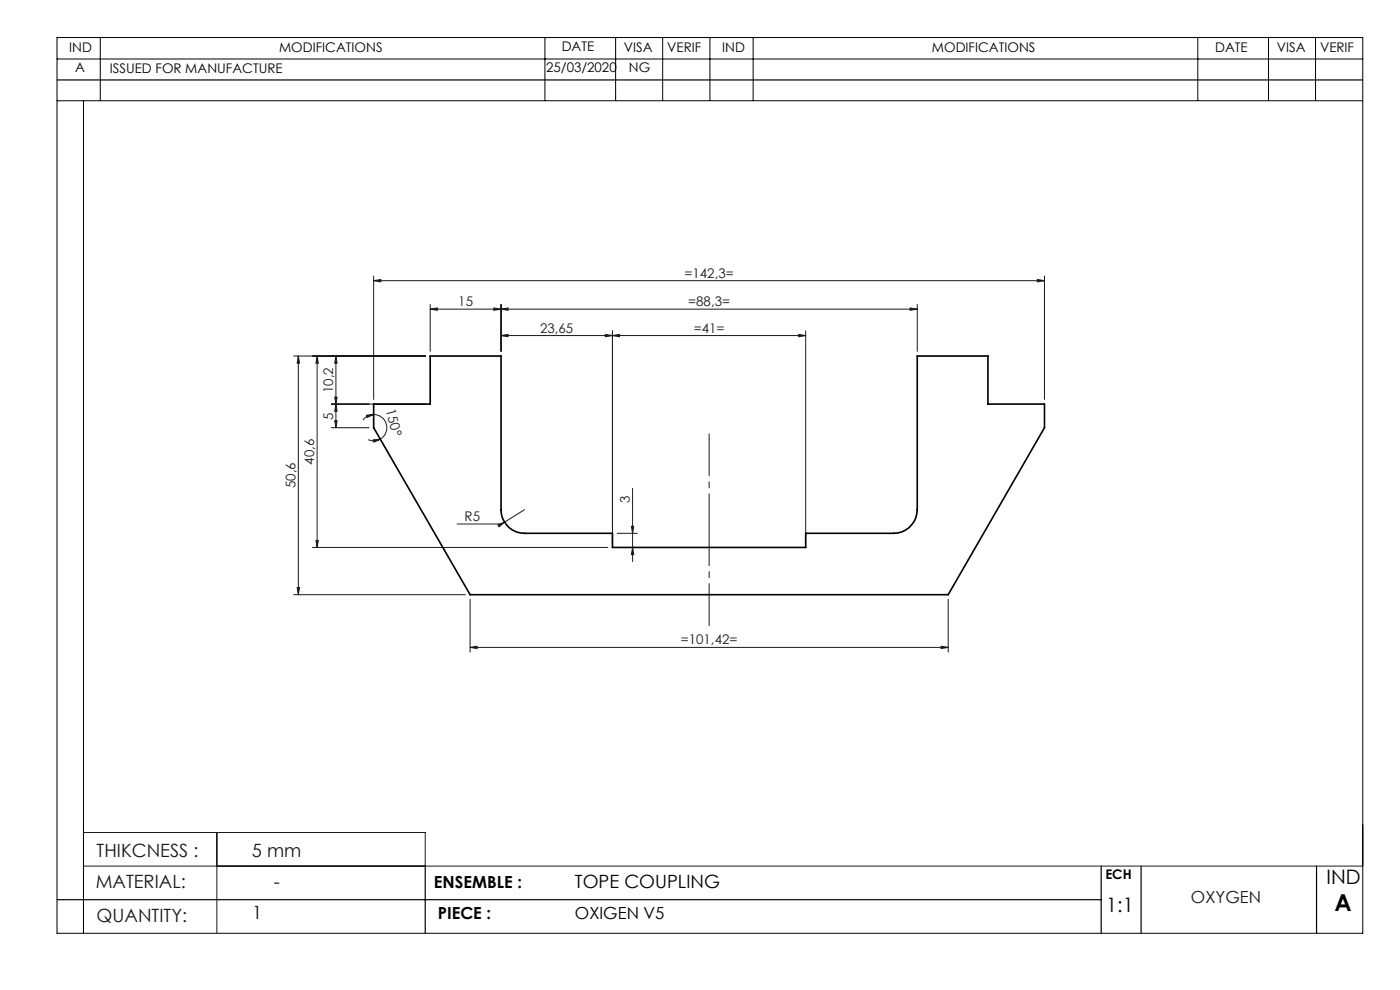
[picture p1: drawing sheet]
<svg xmlns="http://www.w3.org/2000/svg" width="297mm" height="210mm" viewBox="0 0 297 210" stroke-linecap="round" stroke-linejoin="round" font-family="sans-serif">
<g fill="none" stroke="#191924" stroke-width=".21">
<path d="M79.3 59.5l1.5-.2v.5zM79.3 58.6v26.1M79.3 59.5h142.3M220.1 59.3l1.5 .2-1.5 .3zM221.6 58.6v26.1M62.3 75.5h28M63.3 75.5l.2 1.5h-.5zM63.3 75.5v50.6M67.3 75.5l.2 1.5h-.5zM67.3 75.5v40.6M71.3 75.5v15.2M71.3 75.5l.2 1.5h-.5z"/>
<path d="M91.3 65.6l1.5-.3v.5zM91.3 64.6v9.9M91.3 65.6h103.3M104.8 65.3l1.5 .3-1.5 .2zM106.3 65.6l1.5-.3v.5zM106.3 64.6v9.9M106.3 71.2l1.5-.3v.5zM106.3 71.2h64.6M128.4 70.9l1.5 .3-1.5 .2zM129.9 71.2l1.5-.3v.5zM129.9 70.2v44.9M169.4 70.9l1.5 .3-1.5 .2z"/>
<path d="M170.9 70.2v44.9M193.1 65.3l1.5 .3-1.5 .2zM194.6 64.6v9.9M70.3 85.7h20M70.3 90.7h8M71 84.2h.5l-.2 1.5zM71 89.2h.5l-.2 1.5zM71.3 85.7l.2 1.5h-.5zM77.8 88.1l1.5-.2-1.4 .6zM79.2 93.3l1.5-.1-1.4 .6zM79.3 87.9a2.81 2.81 0 0 1 2.6 2.1 2.81 2.81 0 0 1-1.2 3.2M79.3 87.9h-.3a2.92 2.92 0 0 0-2 1.2"/>
<path d="M80.7 93.2a2.86 2.86 0 0 1-2.6 .1M66.3 116.1h62.6M67 114.6h.5l-.2 1.5zM105.6 111.3l1.4-.5-1.1 1zM107 110.8l-.6 .4h-9.4M111.3 108.1l-4.3 2.7M130.9 113.1h4.3M133.9 111.6h.5l-.2 1.5zM134.2 116.1l.2 1.5h-.5zM134.2 103.6v15.5M62.3 126.1h36.4M63 124.6h.5l-.2 1.5z"/>
<path d="M99.7 137.3l1.5-.2v.5zM99.7 127.1v11.2M99.7 137.3h101.5M199.6 137.1l1.6 .2-1.6 .3zM201.2 127.1v11.2M17.7 176.6h72.5v7.1M46 176.6v21.4M17.7 183.7h271.4"/>
</g>
<path d="M150.4 132.7v-40.7" fill="none" stroke="#191924" stroke-width=".21" stroke-dasharray="15.2 1.3 1.3 1.3" stroke-dashoffset="6.3"/>
<g fill="none" stroke="#000" stroke-width=".21">
<path d="M12.1 12.5h277M12.1 8h277v190h-277zM21.3 8v13.3M115.6 8v13.3M130.6 8v13.3M140.6 8v13.3M150.6 8v13.3M159.8 8v13.3M254.1 8v13.3M269.1 8v13.3M279.1 8v13.3M12.1 21.4h277"/>
<path d="M17.7 21.4v176.6"/>
</g>
<path d="M12.1 17h277M12.1 190.8h221.5M90.2 183.7v14.3M233.6 183.7v14.3M242.1 183.7v14.3M279.3 183.7v14.3" fill="none" stroke="#000" stroke-width=".25"/>
<g fill="#191924">
<path d="M105.6 111.3l1.4-.5-1.1 1z"/>
<path d="M79.2 93.3l1.5-.1-1.4 .6zM77.8 88.1l1.5-.2-1.4 .6z"/>
<path d="M79.3 59.5l1.5-.2v.5zM220.1 59.3l1.5 .2-1.5 .3zM99.7 137.3l1.5-.2v.5zM199.6 137.1l1.6 .2-1.6 .3zM106.3 71.2l1.5-.3v.5zM128.4 70.9l1.5 .3-1.5 .2z"/>
<path d="M104.8 65.3l1.5 .3-1.5 .2zM91.3 65.6l1.5-.3v.5zM169.4 70.9l1.5 .3-1.5 .2zM129.9 71.2l1.5-.3v.5zM193.1 65.3l1.5 .3-1.5 .2zM106.3 65.6l1.5-.3v.5z"/>
<path d="M63.3 75.5l.2 1.5h-.5zM63 124.6h.5l-.2 1.5zM71.3 75.5l.2 1.5h-.5zM71 84.2h.5l-.2 1.5zM71.3 85.7l.2 1.5h-.5zM71 89.2h.5l-.2 1.5zM67.3 75.5l.2 1.5h-.5zM67 114.6h.5l-.2 1.5zM133.9 111.6h.5l-.2 1.5zM134.2 116.1l.2 1.5h-.5z"/>
</g>
<path d="M79.3 85.7h12v-10.2h15v32.6a5 5 0 0 0 5 5h18.6v3h41v-3h18.7a5 5 0 0 0 5-5v-32.6h15v10.2h12v5l-20.4 35.4h-101.5l-20.4-35.4z" fill="none" stroke="#000" stroke-width=".35"/>
<text font-size="4.9" x="283.1" y="193.3">A</text>
<g font-size="4.2">
<text x="281.4" y="187.6">IND</text>
<text x="234.7" y="193.4">1:1</text>
</g>
<g font-size="3.9" fill="#191924">
<text x="20.5" y="181.8">THIKCNESS :</text>
<text x="53.5" y="181.8">5 mm</text>
<text x="20.3" y="188.3">MATERIAL:</text>
<text x="58.1" y="188.4">-</text>
<text x="20.5" y="195.5">QUANTITY:</text>
<text x="53.5" y="195">1</text>
</g>
<text font-size="3.9" x="122" y="188.4">TOPE COUPLING</text>
<g font-size="3.5">
<text x="92.1" y="188.4">ENSEMBLE :</text>
<text x="92.9" y="195">PIECE :</text>
<text x="122" y="195">OXIGEN V5</text>
</g>
<text font-size="3.5" fill="#191924" x="252.7" y="191.5">OXYGEN</text>
<g font-size="2.8">
<text x="14.7" y="11">IND</text>
<text x="59.2" y="11">MODIFICATIONS</text>
<text x="119.2" y="10.9">DATE</text>
<text x="132.4" y="11">VISA</text>
<text x="141.5" y="11">VERIF</text>
<text x="153.2" y="11">IND</text>
<text x="197.7" y="11">MODIFICATIONS</text>
<text x="257.8" y="11">DATE</text>
<text x="270.9" y="11">VISA</text>
<text x="280" y="11.1">VERIF</text>
<text x="16" y="15.3">A</text>
<text x="23.3" y="15.5">ISSUED FOR MANUFACTURE</text>
<text x="115.9" y="15.3">25/03/2020</text>
<text x="133.4" y="15.3">NG</text>
<text x="234.5" y="186.5">ECH</text>
</g>
<g font-size="2.8" fill="#191924">
<text x="145.2" y="58.9">=142,3=</text>
<text x="97.2" y="64.9">15</text>
<text x="146" y="64.9">=88,3=</text>
<text x="114.6" y="70.6">23,65</text>
<text x="147.2" y="70.6">=41=</text>
<text x="70.7" y="83.3" transform="rotate(-90 70.7 83.3)">10,2</text>
<text x="70.7" y="89" transform="rotate(-90 70.7 89)">5</text>
<text x="81.8" y="87" transform="rotate(75 81.8 87)">150°</text>
<text x="66.7" y="98.5" transform="rotate(-90 66.7 98.5)">40,6</text>
<text x="62.7" y="103.5" transform="rotate(-90 62.7 103.5)">50,6</text>
<text x="133.6" y="106.7" transform="rotate(-90 133.6 106.7)">3</text>
<text x="98.6" y="110.5">R5</text>
<text x="144.4" y="136.7">=101,42=</text>
</g>
</svg>
